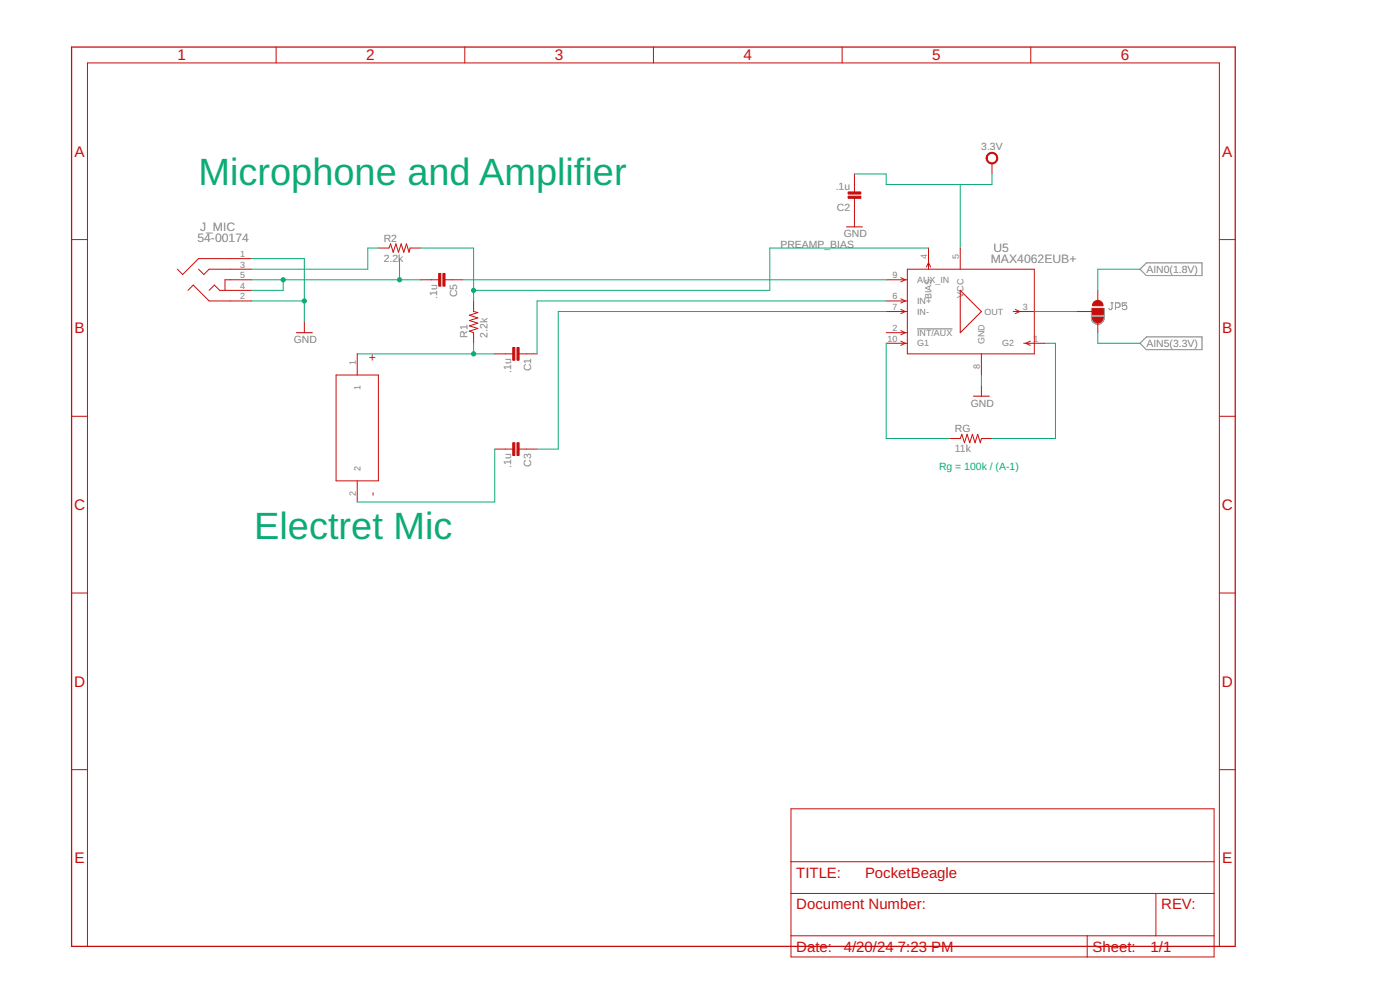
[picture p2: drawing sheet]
<svg xmlns="http://www.w3.org/2000/svg" width="420mm" height="297mm" viewBox="0 0 420 297" stroke-linecap="round" stroke-linejoin="round" font-family="sans-serif">
<path d="M275.2 98.7h10.6M333.4 90.9h.7M333.7 90.9v1.7l-.3 .3h-.3l-.4-.3M334.8 92.2h1l.3-.3v-.7l-.3-.3h-1v2M338.2 90.9h-1.4v1l.7-.4h.3l.4 .4v.7l-.4 .3h-.7l-.3-.3" fill="none" stroke="#808080" stroke-width=".3"/>
<g fill="none" stroke="#808080" stroke-width=".32">
<path d="M327.6 92.5h3.8v2.9a1.9 1.9 0 0 1-1.9 1.9 1.9 1.9 0 0 1-1.9-1.9zM327.6 95.5h3.7M327.6 95.2h3.8M327.6 95h3.8M327.6 94.7h3.8M327.6 94.4h3.8M327.6 94.1h3.8M327.6 93.8h3.8M327.6 93.5h3.8M327.6 93.3h3.8M327.6 93h3.8M327.6 92.7h3.8"/>
<path d="M327.6 95.8h3.7M327.7 96.1h3.5M327.9 96.4h3.1M328.1 96.7h2.7M328.4 97h2.1M329.1 97.3h.7M342.1 80.8l1.9-1.9h16.7v3.8h-16.7zM342.1 103l1.9-1.9h16.7v3.8h-16.7z"/>
</g>
<path d="M21.5 14.1h349.2v269.9h-349.2z" fill="none" stroke="#c90d0c" stroke-width=".38"/>
<g fill="none" stroke="#c90d0c" stroke-width=".3">
<path d="M82.9 14.1v4.8M139.5 14.1v4.8M196.1 14.1v4.8M252.7 14.1v4.8M309.4 14.1v4.8M256.4 52.2v5.7M256.4 59.2v8.9M297.7 49v3.2M21.5 71.9h4.7M75.5 77.6h-15.9l-4.8 4.8-1.6-1.6M113.6 74.4h3.1l.5-1.2 .8 2.5 .8-2.5 .8 2.5 .8-2.5 .8 2.5 .8-2.5 .8 2.5 .3-1.3h3.2M278.7 74.4v6.4"/>
<path d="M288.2 74.4v6.4M366 71.9h4.7M56.4 87.1l1.6-1.6 4.8 4.8h12.7M59.6 80.8l1.6 1.6 1.6-1.6h12.7M62.8 87.1l1.5-1.6 1.6 1.6h9.6M75.5 83.9h-8v3.2M91.3 96.6v3.2M126.3 83.9h5.7M133.2 83.9h5.8M142.1 90.3v3.2l1.3 .3-2.5 .8 2.5 .8-2.5 .8 2.5 .8-2.5 .8 2.5 .8-2.5 .8 1.2 .4v3.2M266 90.3h6.3M266 83.9h6.3"/>
<path d="M266 99.8h6.3M266 93.5h6.3M270.3 99.2l1.4 .6-1.4 .7M270.3 89.7l1.4 .6-1.4 .6M270.3 92.8l1.4 .7-1.4 .6M270.3 83.3l1.4 .6-1.4 .7M272.3 80.8h38.1v25.4h-38.1zM278 80.1l.7-1.3 .6 1.3M304.1 93.5h6.3M304.7 92.8l1.3 .7-1.3 .6M323.1 93.5h4.8M327.9 92.7h3.1v1.6h-3.1z"/>
<path d="M329.5 87.1v3.2M329.5 96.6v3.2M100.9 112.5h12.7v31.8h-12.7zM107.2 106.2v6.3M148.5 106.2h5.7M155.5 106.2h5.7M266 103h6.3M270.3 102.4l1.4 .6-1.4 .6M294.5 106.2v6.3M294.5 115.7v3.2M307.2 103h6.4M309.2 102.4l-1.3 .6 1.3 .6"/>
<path d="M21.5 124.9h4.7M148.5 134.7h5.7M155.5 134.7h5.7M285 131.6h3.2l.4-1.3 .9 2.5 .7-2.5 .8 2.5 .8-2.5 .8 2.5 .8-2.5 .8 2.5 .3-1.2h3.2M366 124.9h4.7M107.2 144.3v6.3M21.5 177.9h4.7M366 177.9h4.7M21.5 230.9h4.7M366 230.9h4.7M237.4 242.7h127v44.4h-127zM237.4 258.6h127"/>
<path d="M237.4 268.1h127M346.9 268.1v12.7M26.2 284v-265.1h339.8v265.1M237.4 280.8h127M326.3 280.8v6.3"/>
</g>
<path d="M254 68.1h4.8M89 99.8h4.7M288.2 87.1l6.3 6.4-6.3 6.3zM292.1 118.9h4.8" fill="none" stroke="#c90d0c" stroke-width=".32"/>
<g fill="#c90d0c" stroke="#c90d0c" stroke-width=".3">
<path d="M296.3 46.4a1.75 1.75 0 0 1 2.8 .1 1.75 1.75 0 0 1-.9 2.6 1.75 1.75 0 0 1-2.2-1.6h.3a1.42 1.42 0 0 1 2-1.4 1.42 1.42 0 0 1 .3 2.4 1.42 1.42 0 0 1-2.3-.7v-.3h-.3z" fill-rule="evenodd"/>
<path d="M327.9 95.2h3.1a1.59 1.59 0 0 1-1.5 1.6 1.59 1.59 0 0 1-1.6-1.6z" fill-rule="evenodd"/>
<path d="M328.3 90.7a1.61 1.61 0 0 1 1.7-.5 1.61 1.61 0 0 1 1 1.5h-3.1z" fill-rule="evenodd"/>
</g>
<g fill="#c90d0c" stroke="#c90d0c" stroke-width=".3">
<path d="M254.5 57.6h3.8v.6h-3.8z"/>
<path d="M254.5 58.9h3.8v.6h-3.8z"/>
<path d="M153.9 104.3h.6v3.8h-.6z"/>
<path d="M155.2 104.3h.6v3.8h-.6z"/>
<path d="M153.9 132.8h.6v3.9h-.6z"/>
<path d="M155.2 132.8h.6v3.9h-.6z"/>
<path d="M131.7 82h.6v3.9h-.6z"/>
<path d="M132.9 82h.7v3.9h-.7z"/>
<path d="M327.9 92.7h3.1v1.6h-3.1z"/>
</g>
<g fill="none" stroke="#0dab76" stroke-width=".3">
<path d="M256.4 52.2h9.6v3.2h31.7v-3.2M288.2 55.4v19M75.5 77.6h15.8v19M113.6 74.4h-3.2v6.4h-34.9M119.9 77.6v6.3M126.3 74.4h15.8v15.9M278.7 74.4h-47.7v12.7h-88.9M75.5 90.3h15.8M75.5 83.9h50.8M85 83.9v3.2h-9.5M139 83.9h127M266 90.3h-104.8v15.9"/>
<path d="M266 93.5h-98.5v41.2h-6.3M310.4 93.5h12.7M329.5 99.8v3.2h12.6M342.1 80.8h-12.6v6.3M107.2 106.2h41.3M142.1 103v3.2M266 103v28.6h19M294.5 112.5v3.2M313.6 103h3.2v28.6h-19.1M148.5 134.7v15.9h-41.3"/>
</g>
<g fill="#0dab76" stroke="#0dab76" stroke-width=".3">
<circle cx="91.3" cy="90.3" r=".64"/>
<circle cx="85" cy="83.9" r=".64"/>
<circle cx="119.9" cy="83.9" r=".64"/>
<circle cx="142.1" cy="106.2" r=".64"/>
<circle cx="142.1" cy="87.1" r=".64"/>
</g>
<g font-size="11.4" fill="#0dab76">
<text x="59.6" y="55.4">Microphone and Amplifier</text>
<text x="76.3" y="161.9">Electret Mic</text>
</g>
<g font-size="4.6" fill="#c90d0c">
<text x="53.3" y="18.1">1</text>
<text x="109.9" y="18.1">2</text>
<text x="166.5" y="18.1">3</text>
<text x="223.1" y="18.1">4</text>
<text x="279.8" y="18.1">5</text>
<text x="336.4" y="18.1">6</text>
<text x="22.3" y="47">A</text>
<text x="366.8" y="47">A</text>
<text x="22.3" y="100">B</text>
<text x="366.8" y="100">B</text>
<text x="22.2" y="153">C</text>
<text x="366.7" y="153">C</text>
<text x="22.2" y="206.1">D</text>
<text x="366.7" y="206.1">D</text>
<text x="22.3" y="259.1">E</text>
<text x="366.8" y="259.1">E</text>
</g>
<g font-size="4.5" fill="#c90d0c">
<text x="239" y="263.3">TITLE:</text>
<text x="259.6" y="263.3">PocketBeagle</text>
<text x="239" y="272.8">Document Number:</text>
<text x="348.5" y="272.8">REV:</text>
<text x="239" y="285.5">Date:</text>
<text x="253.3" y="285.5">4/20/24</text>
<text x="269.5" y="285.5">7:23 PM</text>
<text x="327.9" y="285.5">Sheet:</text>
<text x="345.3" y="285.5">1/1</text>
</g>
<g font-size="3.7" fill="#808080">
<text x="60" y="69.4">J_MIC</text>
<text x="59.2" y="72.6">54-00174</text>
<text x="298.1" y="75.7">U5</text>
<text x="297.4" y="78.9">MAX4062EUB+</text>
</g>
<g font-size="3.7" fill="#c90d0c">
<text x="113" y="108.3" transform="rotate(-90 113 108.3)">+</text>
<text x="113" y="148.7" transform="rotate(-90 113 148.7)">-</text>
</g>
<g font-size="3.1" fill="#808080">
<text x="294.5" y="45.1">3.3V</text>
<text x="250.8" y="57.1">.1u</text>
<text x="251.2" y="63.2">C2</text>
<text x="253.3" y="71.3">GND</text>
<text x="115.1" y="72.6">R2</text>
<text x="234.2" y="74.4">PREAMP_BIAS</text>
<text x="115.1" y="78.6">2.2k</text>
<text x="344.1" y="81.9">AIN0(1.8V)</text>
<text x="131.2" y="89.6" transform="rotate(-90 131.2 89.6)">.1u</text>
<text x="137.2" y="89.2" transform="rotate(-90 137.2 89.2)">C5</text>
<text x="140.3" y="101.4" transform="rotate(-90 140.3 101.4)">R1</text>
<text x="146.3" y="101.4" transform="rotate(-90 146.3 101.4)">2.2k</text>
<text x="88.2" y="103">GND</text>
<text x="344.1" y="104.1">AIN5(3.3V)</text>
<text x="153.4" y="111.8" transform="rotate(-90 153.4 111.8)">.1u</text>
<text x="159.4" y="111.4" transform="rotate(-90 159.4 111.4)">C1</text>
<text x="291.4" y="122">GND</text>
<text x="286.6" y="129.7">RG</text>
<text x="286.6" y="135.7">11k</text>
<text x="153.4" y="140.4" transform="rotate(-90 153.4 140.4)">.1u</text>
<text x="159.4" y="140" transform="rotate(-90 159.4 140)">C3</text>
</g>
<text font-size="3.1" fill="#0dab76" x="281.8" y="141.1">Rg = 100k / (A-1)</text>
<g font-size="2.7" fill="#808080">
<text x="72" y="77.2">1</text>
<text x="278.2" y="77.9" transform="rotate(-90 278.2 77.9)">4</text>
<text x="287.7" y="77.9" transform="rotate(-90 287.7 77.9)">5</text>
<text x="72" y="80.3">3</text>
<text x="72" y="83.5">5</text>
<text x="267.9" y="83.5">9</text>
<text x="72" y="89.9">2</text>
<text x="72" y="86.7">4</text>
<text x="267.9" y="89.9">6</text>
<text x="275.2" y="84.9">AUX_IN</text>
<text x="279.6" y="89.8" transform="rotate(-90 279.6 89.8)">BIAS</text>
<text x="289.1" y="89.4" transform="rotate(-90 289.1 89.4)">VCC</text>
<text x="267.9" y="93">7</text>
<text x="275.2" y="91.3">IN+</text>
<text x="275.2" y="94.4">IN-</text>
<text x="295.5" y="94.4">OUT</text>
<text x="307" y="93">3</text>
<text x="267.9" y="99.4">2</text>
<text x="275.2" y="100.8">INT/AUX</text>
<text x="266.4" y="102.6">10</text>
<text x="275.2" y="104">G1</text>
<text x="295.5" y="103.3" transform="rotate(-90 295.5 103.3)">GND</text>
<text x="300.7" y="104">G2</text>
<text x="310.1" y="102.6">1</text>
<text x="106.8" y="109.6" transform="rotate(-90 106.8 109.6)">1</text>
<text x="294.1" y="110.6" transform="rotate(-90 294.1 110.6)">8</text>
<text x="108.2" y="116.9" transform="rotate(-90 108.2 116.9)">1</text>
<text x="108.2" y="141.4" transform="rotate(-90 108.2 141.4)">2</text>
<text x="106.8" y="148.7" transform="rotate(-90 106.8 148.7)">2</text>
</g>
</svg>
